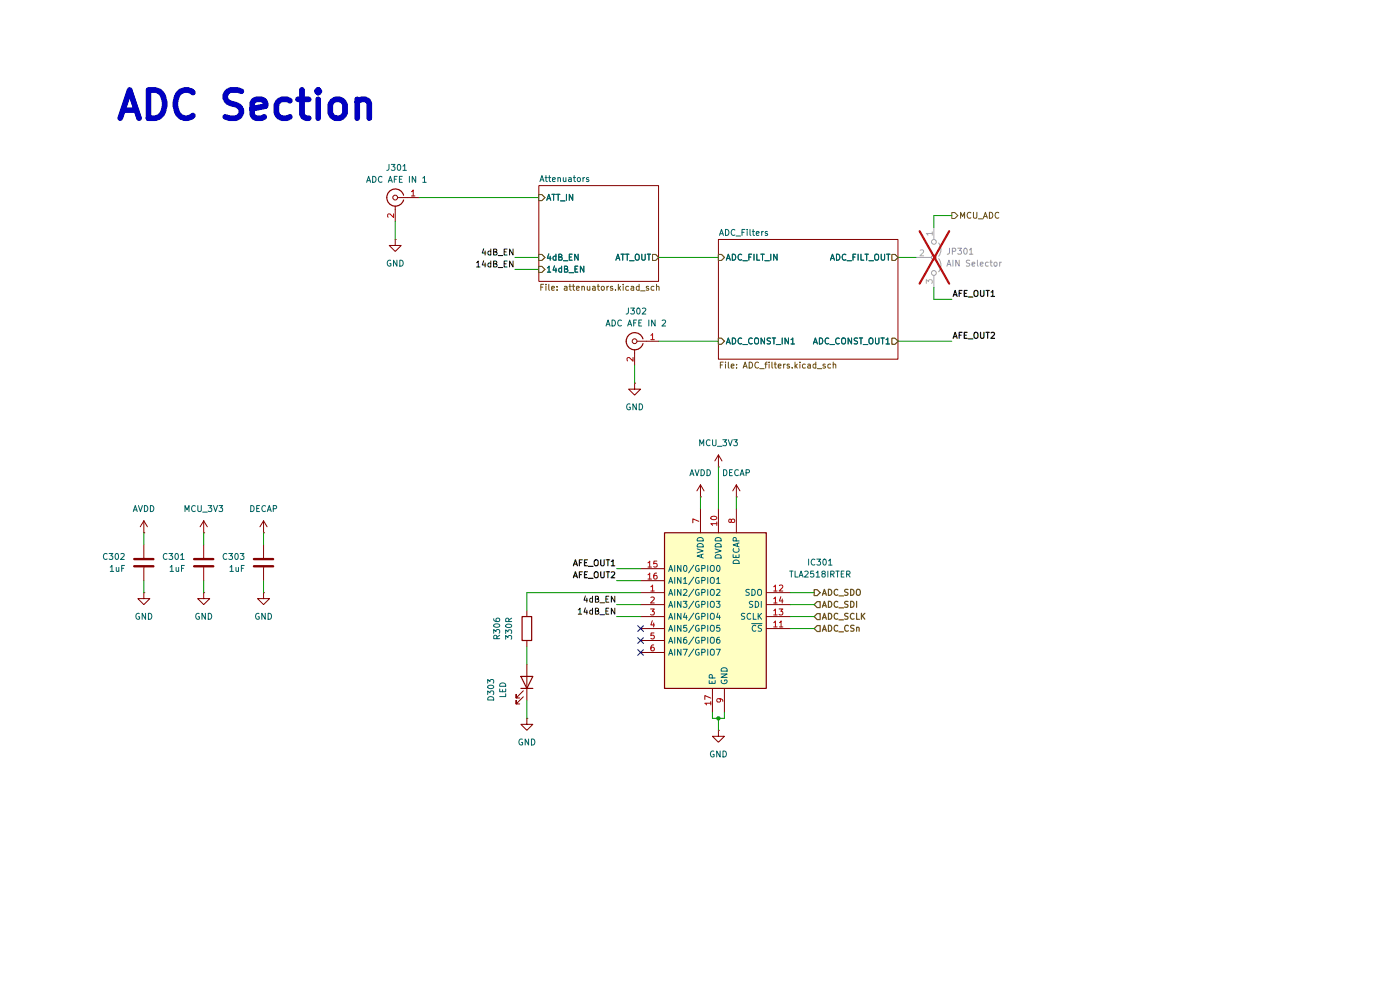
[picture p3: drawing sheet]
(kicad_sch
 (version 20250114)
 (generator "eeschema")
 (generator_version "9.0")
 (paper "A4")
 (title_block
  (title "Input Analog Frontend Section")
  (rev "1")
  (company "Elnady Electronics")
  (comment 1 "filters & ADC circuit.")
  (comment 2 "This sheet contains the input analog section for the NadyScope, including the attenuators,"))
 (lib_symbols
  (symbol "Connector:Conn_Coaxial"
   (pin_names
    (offset 1.016) (hide yes)) (exclude_from_sim no) (in_bom yes) (on_board yes)
   (property "Reference" "J" (at 0.254 3.048 0) (effects (font (size 1.27 1.27))))
   (property "Value" "Conn_Coaxial" (at 2.921 0 90) (effects (font (size 1.27 1.27))))
   (property "Footprint" "" (at 0 0 0) (effects (font (size 1.27 1.27)) (hide yes)))
   (property "Datasheet" "~" (at 0 0 0) (effects (font (size 1.27 1.27)) (hide yes)))
   (property "Description" "coaxial connector (BNC, SMA, SMB, SMC, Cinch/RCA, LEMO, ...)" (at 0 0 0) (effects (font (size 1.27 1.27)) (hide yes)))
   (symbol "Conn_Coaxial_0_1"
    (polyline (pts (xy -2.54 0) (xy -0.508 0)) (stroke (width 0) (type default)) (fill (type none)))
    (arc (start 1.778 0) (mid 0.222 -1.8079) (end -1.778 -0.508) (stroke (width 0.254) (type default)) (fill (type none)))
    (arc (start -1.778 0.508) (mid 0.2221 1.8084) (end 1.778 0) (stroke (width 0.254) (type default)) (fill (type none)))
    (circle (center 0 0) (radius 0.508) (stroke (width 0.2032) (type default)) (fill (type none)))
    (polyline (pts (xy 0 -2.54) (xy 0 -1.778)) (stroke (width 0) (type default)) (fill (type none))))
   (symbol "Conn_Coaxial_1_1"
    (pin passive line (at -5.08 0 0) (length 2.54) (name "In" (effects (font (size 1.27 1.27)))) (number "1" (effects (font (size 1.27 1.27)))))
    (pin passive line (at 0 -5.08 90) (length 2.54) (name "Ext" (effects (font (size 1.27 1.27)))) (number "2" (effects (font (size 1.27 1.27))))))
   (embedded_fonts no))
  (symbol "Device:C"
   (pin_numbers (hide yes))
   (pin_names
    (offset 0.254)) (exclude_from_sim no) (in_bom yes) (on_board yes)
   (property "Reference" "C" (at 0.635 2.54 0) (effects (font (size 1.27 1.27)) (justify left)))
   (property "Value" "C" (at 0.635 -2.54 0) (effects (font (size 1.27 1.27)) (justify left)))
   (property "Footprint" "" (at 0.9652 -3.81 0) (effects (font (size 1.27 1.27)) (hide yes)))
   (property "Datasheet" "~" (at 0 0 0) (effects (font (size 1.27 1.27)) (hide yes)))
   (property "Description" "Unpolarized capacitor" (at 0 0 0) (effects (font (size 1.27 1.27)) (hide yes)))
   (symbol "C_0_1"
    (polyline (pts (xy -2.032 0.762) (xy 2.032 0.762)) (stroke (width 0.508) (type default)) (fill (type none)))
    (polyline (pts (xy -2.032 -0.762) (xy 2.032 -0.762)) (stroke (width 0.508) (type default)) (fill (type none))))
   (symbol "C_1_1"
    (pin passive line (at 0 3.81 270) (length 2.794) (name "~" (effects (font (size 1.27 1.27)))) (number "1" (effects (font (size 1.27 1.27)))))
    (pin passive line (at 0 -3.81 90) (length 2.794) (name "~" (effects (font (size 1.27 1.27)))) (number "2" (effects (font (size 1.27 1.27))))))
   (embedded_fonts no))
  (symbol "Device:LED"
   (pin_numbers (hide yes))
   (pin_names
    (offset 1.016) (hide yes)) (exclude_from_sim no) (in_bom yes) (on_board yes)
   (property "Reference" "D" (at 0 2.54 0) (effects (font (size 1.27 1.27))))
   (property "Value" "LED" (at 0 -2.54 0) (effects (font (size 1.27 1.27))))
   (property "Footprint" "" (at 0 0 0) (effects (font (size 1.27 1.27)) (hide yes)))
   (property "Datasheet" "~" (at 0 0 0) (effects (font (size 1.27 1.27)) (hide yes)))
   (property "Description" "Light emitting diode" (at 0 0 0) (effects (font (size 1.27 1.27)) (hide yes)))
   (property "Sim.Pins" "1=K 2=A" (at 0 0 0) (effects (font (size 1.27 1.27)) (hide yes)))
   (symbol "LED_0_1"
    (polyline (pts (xy -3.048 -0.762) (xy -4.572 -2.286) (xy -3.81 -2.286) (xy -4.572 -2.286) (xy -4.572 -1.524)) (stroke (width 0) (type default)) (fill (type none)))
    (polyline (pts (xy -1.778 -0.762) (xy -3.302 -2.286) (xy -2.54 -2.286) (xy -3.302 -2.286) (xy -3.302 -1.524)) (stroke (width 0) (type default)) (fill (type none)))
    (polyline (pts (xy -1.27 0) (xy 1.27 0)) (stroke (width 0) (type default)) (fill (type none)))
    (polyline (pts (xy -1.27 -1.27) (xy -1.27 1.27)) (stroke (width 0.254) (type default)) (fill (type none)))
    (polyline (pts (xy 1.27 -1.27) (xy 1.27 1.27) (xy -1.27 0) (xy 1.27 -1.27)) (stroke (width 0.254) (type default)) (fill (type none))))
   (symbol "LED_1_1"
    (pin passive line (at -3.81 0 0) (length 2.54) (name "K" (effects (font (size 1.27 1.27)))) (number "1" (effects (font (size 1.27 1.27)))))
    (pin passive line (at 3.81 0 180) (length 2.54) (name "A" (effects (font (size 1.27 1.27)))) (number "2" (effects (font (size 1.27 1.27))))))
   (embedded_fonts no))
  (symbol "Device:R"
   (pin_numbers (hide yes))
   (pin_names
    (offset 0)) (exclude_from_sim no) (in_bom yes) (on_board yes)
   (property "Reference" "R" (at 2.032 0 90) (effects (font (size 1.27 1.27))))
   (property "Value" "R" (at 0 0 90) (effects (font (size 1.27 1.27))))
   (property "Footprint" "" (at -1.778 0 90) (effects (font (size 1.27 1.27)) (hide yes)))
   (property "Datasheet" "~" (at 0 0 0) (effects (font (size 1.27 1.27)) (hide yes)))
   (property "Description" "Resistor" (at 0 0 0) (effects (font (size 1.27 1.27)) (hide yes)))
   (symbol "R_0_1"
    (rectangle (start -1.016 -2.54) (end 1.016 2.54) (stroke (width 0.254) (type default)) (fill (type none))))
   (symbol "R_1_1"
    (pin passive line (at 0 3.81 270) (length 1.27) (name "~" (effects (font (size 1.27 1.27)))) (number "1" (effects (font (size 1.27 1.27)))))
    (pin passive line (at 0 -3.81 90) (length 1.27) (name "~" (effects (font (size 1.27 1.27)))) (number "2" (effects (font (size 1.27 1.27))))))
   (embedded_fonts no))
  (symbol "Jumper:Jumper_3_Open"
   (pin_names
    (offset 0) (hide yes)) (exclude_from_sim no) (in_bom no) (on_board yes)
   (property "Reference" "JP" (at -2.54 -2.54 0) (effects (font (size 1.27 1.27))))
   (property "Value" "Jumper_3_Open" (at 0 2.794 0) (effects (font (size 1.27 1.27))))
   (property "Footprint" "" (at 0 0 0) (effects (font (size 1.27 1.27)) (hide yes)))
   (property "Datasheet" "~" (at 0 0 0) (effects (font (size 1.27 1.27)) (hide yes)))
   (property "Description" "Jumper, 3-pole, both open" (at 0 0 0) (effects (font (size 1.27 1.27)) (hide yes)))
   (symbol "Jumper_3_Open_0_0"
    (circle (center -3.302 0) (radius 0.508) (stroke (width 0) (type default)) (fill (type none)))
    (circle (center 0 0) (radius 0.508) (stroke (width 0) (type default)) (fill (type none)))
    (circle (center 3.302 0) (radius 0.508) (stroke (width 0) (type default)) (fill (type none))))
   (symbol "Jumper_3_Open_0_1"
    (arc (start -3.048 1.016) (mid -1.651 1.4992) (end -0.254 1.016) (stroke (width 0) (type default)) (fill (type none)))
    (polyline (pts (xy 0 -0.508) (xy 0 -1.27)) (stroke (width 0) (type default)) (fill (type none)))
    (arc (start 0.254 1.016) (mid 1.651 1.4992) (end 3.048 1.016) (stroke (width 0) (type default)) (fill (type none))))
   (symbol "Jumper_3_Open_1_1"
    (pin passive line (at -6.35 0 0) (length 2.54) (name "A" (effects (font (size 1.27 1.27)))) (number "1" (effects (font (size 1.27 1.27)))))
    (pin passive line (at 0 -3.81 90) (length 2.54) (name "C" (effects (font (size 1.27 1.27)))) (number "2" (effects (font (size 1.27 1.27)))))
    (pin passive line (at 6.35 0 180) (length 2.54) (name "B" (effects (font (size 1.27 1.27)))) (number "3" (effects (font (size 1.27 1.27))))))
   (embedded_fonts no))
  (symbol "TLA2518IRTER:TLA2518IRTER" (exclude_from_sim no) (in_bom yes) (on_board yes)
   (property "Reference" "IC301" (at 21.59 10.2302 0) (effects (font (size 1.27 1.27))))
   (property "Value" "TLA2518IRTER" (at 21.59 7.6902 0) (effects (font (size 1.27 1.27))))
   (property "Footprint" "QFN50P300X300X80-17N-D" (at 31.75 -79.68 0) (effects (font (size 1.27 1.27)) (justify left top) (hide yes)))
   (property "Datasheet" "http://www.ti.com/lit/ds/symlink/tla2518.pdf" (at 31.75 -179.68 0) (effects (font (size 1.27 1.27)) (justify left top) (hide yes)))
   (property "Description" "Analog to Digital Converters - ADC Small 8-channel 12-bit analog-to-digital converter (ADC) with SPI interface and GPIOs 16-WQFN -40 to 85" (at -16.51 3.81 0) (effects (font (size 1.27 1.27)) (hide yes)))
   (property "Height" "0.8" (at 31.75 -379.68 0) (effects (font (size 1.27 1.27)) (justify left top) (hide yes)))
   (property "Manufacturer_Name" "Texas Instruments" (at 31.75 -479.68 0) (effects (font (size 1.27 1.27)) (justify left top) (hide yes)))
   (property "Manufacturer_Part_Number" "TLA2518IRTER" (at 31.75 -579.68 0) (effects (font (size 1.27 1.27)) (justify left top) (hide yes)))
   (property "Mouser Part Number" "595-TLA2518IRTER" (at 31.75 -679.68 0) (effects (font (size 1.27 1.27)) (justify left top) (hide yes)))
   (property "Mouser Price/Stock" "https://www.mouser.co.uk/ProductDetail/Texas-Instruments/TLA2518IRTER?qs=XeJtXLiO41Rx1uJi657ctQ%3D%3D" (at 31.75 -779.68 0) (effects (font (size 1.27 1.27)) (justify left top) (hide yes)))
   (property "Arrow Part Number" "TLA2518IRTER" (at 31.75 -879.68 0) (effects (font (size 1.27 1.27)) (justify left top) (hide yes)))
   (property "Arrow Price/Stock" "https://www.arrow.com/en/products/tla2518irter/texas-instruments?region=europe" (at 31.75 -979.68 0) (effects (font (size 1.27 1.27)) (justify left top) (hide yes)))
   (symbol "TLA2518IRTER_1_1"
    (rectangle (start -11.43 16.51) (end 10.16 -16.51) (stroke (width 0.254) (type default)) (fill (type background)))
    (pin passive line (at -16.51 8.89 0) (length 5.08) (name "AIN0/GPIO0" (effects (font (size 1.27 1.27)))) (number "15" (effects (font (size 1.27 1.27)))))
    (pin passive line (at -16.51 6.35 0) (length 5.08) (name "AIN1/GPIO1" (effects (font (size 1.27 1.27)))) (number "16" (effects (font (size 1.27 1.27)))))
    (pin passive line (at -16.51 3.81 0) (length 5.08) (name "AIN2/GPIO2" (effects (font (size 1.27 1.27)))) (number "1" (effects (font (size 1.27 1.27)))))
    (pin passive line (at -16.51 1.27 0) (length 5.08) (name "AIN3/GPIO3" (effects (font (size 1.27 1.27)))) (number "2" (effects (font (size 1.27 1.27)))))
    (pin passive line (at -16.51 -1.27 0) (length 5.08) (name "AIN4/GPIO4" (effects (font (size 1.27 1.27)))) (number "3" (effects (font (size 1.27 1.27)))))
    (pin passive line (at -16.51 -3.81 0) (length 5.08) (name "AIN5/GPIO5" (effects (font (size 1.27 1.27)))) (number "4" (effects (font (size 1.27 1.27)))))
    (pin passive line (at -16.51 -6.35 0) (length 5.08) (name "AIN6/GPIO6" (effects (font (size 1.27 1.27)))) (number "5" (effects (font (size 1.27 1.27)))))
    (pin passive line (at -16.51 -8.89 0) (length 5.08) (name "AIN7/GPIO7" (effects (font (size 1.27 1.27)))) (number "6" (effects (font (size 1.27 1.27)))))
    (pin passive line (at -3.81 21.59 270) (length 5.08) (name "AVDD" (effects (font (size 1.27 1.27)))) (number "7" (effects (font (size 1.27 1.27)))))
    (pin passive line (at -1.27 -21.59 90) (length 5.08) (name "EP" (effects (font (size 1.27 1.27)))) (number "17" (effects (font (size 1.27 1.27)))))
    (pin passive line (at 0 21.59 270) (length 5.08) (name "DVDD" (effects (font (size 1.27 1.27)))) (number "10" (effects (font (size 1.27 1.27)))))
    (pin passive line (at 1.27 -21.59 90) (length 5.08) (name "GND" (effects (font (size 1.27 1.27)))) (number "9" (effects (font (size 1.27 1.27)))))
    (pin passive line (at 3.81 21.59 270) (length 5.08) (name "DECAP" (effects (font (size 1.27 1.27)))) (number "8" (effects (font (size 1.27 1.27)))))
    (pin passive line (at 15.24 3.81 180) (length 5.08) (name "SDO" (effects (font (size 1.27 1.27)))) (number "12" (effects (font (size 1.27 1.27)))))
    (pin passive line (at 15.24 1.27 180) (length 5.08) (name "SDI" (effects (font (size 1.27 1.27)))) (number "14" (effects (font (size 1.27 1.27)))))
    (pin passive line (at 15.24 -1.27 180) (length 5.08) (name "SCLK" (effects (font (size 1.27 1.27)))) (number "13" (effects (font (size 1.27 1.27)))))
    (pin passive line (at 15.24 -3.81 180) (length 5.08) (name "~{CS}" (effects (font (size 1.27 1.27)))) (number "11" (effects (font (size 1.27 1.27))))))
   (embedded_fonts no))
  (symbol "power:+3.3V"
   (power)
   (pin_numbers (hide yes))
   (pin_names
    (offset 0) (hide yes)) (exclude_from_sim no) (in_bom yes) (on_board yes)
   (property "Reference" "#PWR" (at 0 -3.81 0) (effects (font (size 1.27 1.27)) (hide yes)))
   (property "Value" "+3.3V" (at 0 3.556 0) (effects (font (size 1.27 1.27))))
   (property "Footprint" "" (at 0 0 0) (effects (font (size 1.27 1.27)) (hide yes)))
   (property "Datasheet" "" (at 0 0 0) (effects (font (size 1.27 1.27)) (hide yes)))
   (property "Description" "Power symbol creates a global label with name \"+3.3V\"" (at 0 0 0) (effects (font (size 1.27 1.27)) (hide yes)))
   (symbol "+3.3V_0_1"
    (polyline (pts (xy -0.762 1.27) (xy 0 2.54)) (stroke (width 0) (type default)) (fill (type none)))
    (polyline (pts (xy 0 2.54) (xy 0.762 1.27)) (stroke (width 0) (type default)) (fill (type none)))
    (polyline (pts (xy 0 0) (xy 0 2.54)) (stroke (width 0) (type default)) (fill (type none))))
   (symbol "+3.3V_1_1"
    (pin power_in line (at 0 0 90) (length 0) (name "~" (effects (font (size 1.27 1.27)))) (number "1" (effects (font (size 1.27 1.27))))))
   (embedded_fonts no))
  (symbol "power:+5V"
   (power)
   (pin_numbers (hide yes))
   (pin_names
    (offset 0) (hide yes)) (exclude_from_sim no) (in_bom yes) (on_board yes)
   (property "Reference" "#PWR" (at 0 -3.81 0) (effects (font (size 1.27 1.27)) (hide yes)))
   (property "Value" "+5V" (at 0 3.556 0) (effects (font (size 1.27 1.27))))
   (property "Footprint" "" (at 0 0 0) (effects (font (size 1.27 1.27)) (hide yes)))
   (property "Datasheet" "" (at 0 0 0) (effects (font (size 1.27 1.27)) (hide yes)))
   (property "Description" "Power symbol creates a global label with name \"+5V\"" (at 0 0 0) (effects (font (size 1.27 1.27)) (hide yes)))
   (symbol "+5V_0_1"
    (polyline (pts (xy -0.762 1.27) (xy 0 2.54)) (stroke (width 0) (type default)) (fill (type none)))
    (polyline (pts (xy 0 2.54) (xy 0.762 1.27)) (stroke (width 0) (type default)) (fill (type none)))
    (polyline (pts (xy 0 0) (xy 0 2.54)) (stroke (width 0) (type default)) (fill (type none))))
   (symbol "+5V_1_1"
    (pin power_in line (at 0 0 90) (length 0) (name "~" (effects (font (size 1.27 1.27)))) (number "1" (effects (font (size 1.27 1.27))))))
   (embedded_fonts no))
  (symbol "power:GND"
   (power)
   (pin_numbers (hide yes))
   (pin_names
    (offset 0) (hide yes)) (exclude_from_sim no) (in_bom yes) (on_board yes)
   (property "Reference" "#PWR" (at 0 -6.35 0) (effects (font (size 1.27 1.27)) (hide yes)))
   (property "Value" "GND" (at 0 -3.81 0) (effects (font (size 1.27 1.27))))
   (property "Footprint" "" (at 0 0 0) (effects (font (size 1.27 1.27)) (hide yes)))
   (property "Datasheet" "" (at 0 0 0) (effects (font (size 1.27 1.27)) (hide yes)))
   (property "Description" "Power symbol creates a global label with name \"GND\" , ground" (at 0 0 0) (effects (font (size 1.27 1.27)) (hide yes)))
   (symbol "GND_0_1"
    (polyline (pts (xy 0 0) (xy 0 -1.27) (xy 1.27 -1.27) (xy 0 -2.54) (xy -1.27 -1.27) (xy 0 -1.27)) (stroke (width 0) (type default)) (fill (type none))))
   (symbol "GND_1_1"
    (pin power_in line (at 0 0 270) (length 0) (name "~" (effects (font (size 1.27 1.27)))) (number "1" (effects (font (size 1.27 1.27))))))
   (embedded_fonts no)))
 (text "ADC Section"
  (exclude_from_sim no)
  (at 52.324 22.606 0)
  (effects (font (size 6 6) (thickness 1.2)
    (bold yes))))
 (junction
  (at 152.4 152.4)
  (diameter 0)
  (color 0 0 0 0))
 (no_connect
  (at 135.89 138.43))
 (no_connect
  (at 135.89 135.89))
 (no_connect
  (at 135.89 133.35))
 (wire
  (pts (xy 30.48 113.03) (xy 30.48 115.57))
  (stroke (width 0) (type default)))
 (wire
  (pts (xy 111.76 148.59) (xy 111.76 152.4))
  (stroke (width 0) (type default)))
 (wire
  (pts (xy 55.88 123.19) (xy 55.88 125.73))
  (stroke (width 0) (type default)))
 (wire
  (pts (xy 88.9 41.91) (xy 114.3 41.91))
  (stroke (width 0) (type default)))
 (wire
  (pts (xy 111.76 137.16) (xy 111.76 140.97))
  (stroke (width 0) (type default)))
 (wire
  (pts (xy 130.81 120.65) (xy 135.89 120.65))
  (stroke (width 0) (type default)))
 (wire
  (pts (xy 134.62 77.47) (xy 134.62 81.28))
  (stroke (width 0) (type default)))
 (wire
  (pts (xy 109.22 54.61) (xy 114.3 54.61))
  (stroke (width 0) (type default)))
 (wire
  (pts (xy 111.76 125.73) (xy 135.89 125.73))
  (stroke (width 0) (type default)))
 (wire
  (pts (xy 43.18 113.03) (xy 43.18 115.57))
  (stroke (width 0) (type default)))
 (wire
  (pts (xy 198.12 48.26) (xy 198.12 45.72))
  (stroke (width 0) (type default)))
 (wire
  (pts (xy 55.88 113.03) (xy 55.88 115.57))
  (stroke (width 0) (type default)))
 (wire
  (pts (xy 190.5 72.39) (xy 201.93 72.39))
  (stroke (width 0) (type default)))
 (wire
  (pts (xy 148.59 105.41) (xy 148.59 107.95))
  (stroke (width 0) (type default)))
 (wire
  (pts (xy 130.81 123.19) (xy 135.89 123.19))
  (stroke (width 0) (type default)))
 (wire
  (pts (xy 167.64 128.27) (xy 172.72 128.27))
  (stroke (width 0) (type default)))
 (wire
  (pts (xy 190.5 54.61) (xy 194.31 54.61))
  (stroke (width 0) (type default)))
 (wire
  (pts (xy 43.18 123.19) (xy 43.18 125.73))
  (stroke (width 0) (type default)))
 (wire
  (pts (xy 198.12 45.72) (xy 201.93 45.72))
  (stroke (width 0) (type default)))
 (wire
  (pts (xy 151.13 151.13) (xy 151.13 152.4))
  (stroke (width 0) (type default)))
 (wire
  (pts (xy 130.81 128.27) (xy 135.89 128.27))
  (stroke (width 0) (type default)))
 (wire
  (pts (xy 111.76 129.54) (xy 111.76 125.73))
  (stroke (width 0) (type default)))
 (wire
  (pts (xy 153.67 152.4) (xy 153.67 151.13))
  (stroke (width 0) (type default)))
 (wire
  (pts (xy 139.7 72.39) (xy 152.4 72.39))
  (stroke (width 0) (type default)))
 (wire
  (pts (xy 30.48 123.19) (xy 30.48 125.73))
  (stroke (width 0) (type default)))
 (wire
  (pts (xy 151.13 152.4) (xy 152.4 152.4))
  (stroke (width 0) (type default)))
 (wire
  (pts (xy 109.22 57.15) (xy 114.3 57.15))
  (stroke (width 0) (type default)))
 (wire
  (pts (xy 152.4 152.4) (xy 152.4 154.94))
  (stroke (width 0) (type default)))
 (wire
  (pts (xy 167.64 133.35) (xy 172.72 133.35))
  (stroke (width 0) (type default)))
 (wire
  (pts (xy 152.4 152.4) (xy 153.67 152.4))
  (stroke (width 0) (type default)))
 (wire
  (pts (xy 139.7 54.61) (xy 152.4 54.61))
  (stroke (width 0) (type default)))
 (wire
  (pts (xy 167.64 125.73) (xy 172.72 125.73))
  (stroke (width 0) (type default)))
 (wire
  (pts (xy 152.4 99.06) (xy 152.4 107.95))
  (stroke (width 0) (type default)))
 (wire
  (pts (xy 167.64 130.81) (xy 172.72 130.81))
  (stroke (width 0) (type default)))
 (wire
  (pts (xy 83.82 46.99) (xy 83.82 50.8))
  (stroke (width 0) (type default)))
 (wire
  (pts (xy 198.12 63.5) (xy 198.12 60.96))
  (stroke (width 0) (type default)))
 (wire
  (pts (xy 156.21 105.41) (xy 156.21 107.95))
  (stroke (width 0) (type default)))
 (wire
  (pts (xy 130.81 130.81) (xy 135.89 130.81))
  (stroke (width 0) (type default)))
 (wire
  (pts (xy 201.93 63.5) (xy 198.12 63.5))
  (stroke (width 0) (type default)))
 (label "14dB_EN"
  (at 109.22 57.15 180)
  (effects (font (size 1.27 1.27)) (justify right bottom)))
 (label "AFE_OUT2"
  (at 130.81 123.19 180)
  (effects (font (size 1.27 1.27) (thickness 0.254)
    (bold yes)) (justify right bottom)))
 (label "4dB_EN"
  (at 130.81 128.27 180)
  (effects (font (size 1.27 1.27)) (justify right bottom)))
 (label "14dB_EN"
  (at 130.81 130.81 180)
  (effects (font (size 1.27 1.27)) (justify right bottom)))
 (label "AFE_OUT2"
  (at 201.93 72.39 0)
  (effects (font (size 1.27 1.27) (thickness 0.254)
    (bold yes)) (justify left bottom)))
 (label "AFE_OUT1"
  (at 130.81 120.65 180)
  (effects (font (size 1.27 1.27) (thickness 0.254)
    (bold yes)) (justify right bottom)))
 (label "AFE_OUT1"
  (at 201.93 63.5 0)
  (effects (font (size 1.27 1.27) (thickness 0.254)
    (bold yes)) (justify left bottom)))
 (label "4dB_EN"
  (at 109.22 54.61 180)
  (effects (font (size 1.27 1.27)) (justify right bottom)))
 (hierarchical_label "ADC_SDO"
  (shape output)
  (at 172.72 125.73 0)
  (effects (font (size 1.27 1.27) (thickness 0.254)
    (bold yes)) (justify left)))
 (hierarchical_label "ADC_SDI"
  (shape input)
  (at 172.72 128.27 0)
  (effects (font (size 1.27 1.27) (thickness 0.254)
    (bold yes)) (justify left)))
 (hierarchical_label "ADC_CSn"
  (shape input)
  (at 172.72 133.35 0)
  (effects (font (size 1.27 1.27) (thickness 0.254)
    (bold yes)) (justify left)))
 (hierarchical_label "MCU_ADC"
  (shape output)
  (at 201.93 45.72 0)
  (effects (font (size 1.27 1.27)) (justify left)))
 (hierarchical_label "ADC_SCLK"
  (shape input)
  (at 172.72 130.81 0)
  (effects (font (size 1.27 1.27) (thickness 0.254)
    (bold yes)) (justify left)))
 (symbol
  (lib_id "power:+5V")
  (at 148.59 105.41 0)
  (unit 1)
  (exclude_from_sim no)
  (in_bom yes)
  (on_board yes)
  (dnp no)
  (fields_autoplaced yes)
  (property "Reference" "#PWR0307" (at 148.59 109.22 0) (effects (font (size 1.27 1.27)) (hide yes)))
  (property "Value" "AVDD" (at 148.59 100.33 0) (effects (font (size 1.27 1.27))))
  (property "Footprint" "" (at 148.59 105.41 0) (effects (font (size 1.27 1.27)) (hide yes)))
  (property "Datasheet" "" (at 148.59 105.41 0) (effects (font (size 1.27 1.27)) (hide yes)))
  (property "Description" "Power symbol creates a global label with name \"AVDD\"" (at 148.59 105.41 0) (effects (font (size 1.27 1.27)) (hide yes)))
  (pin "1"))
 (symbol
  (lib_id "power:GND")
  (at 55.88 125.73 0)
  (unit 1)
  (exclude_from_sim no)
  (in_bom yes)
  (on_board yes)
  (dnp no)
  (fields_autoplaced yes)
  (property "Reference" "#PWR0315" (at 55.88 132.08 0) (effects (font (size 1.27 1.27)) (hide yes)))
  (property "Value" "GND" (at 55.88 130.81 0) (effects (font (size 1.27 1.27))))
  (property "Footprint" "" (at 55.88 125.73 0) (effects (font (size 1.27 1.27)) (hide yes)))
  (property "Datasheet" "" (at 55.88 125.73 0) (effects (font (size 1.27 1.27)) (hide yes)))
  (property "Description" "Power symbol creates a global label with name \"GND\" , ground" (at 55.88 125.73 0) (effects (font (size 1.27 1.27)) (hide yes)))
  (pin "1"))
 (symbol
  (lib_id "Device:R")
  (at 111.76 133.35 0)
  (mirror y)
  (unit 1)
  (exclude_from_sim no)
  (in_bom yes)
  (on_board yes)
  (dnp no)
  (fields_autoplaced yes)
  (property "Reference" "R306" (at 105.41 133.35 90) (effects (font (size 1.27 1.27))))
  (property "Value" "330R" (at 107.95 133.35 90) (effects (font (size 1.27 1.27))))
  (property "Footprint" "Resistor_SMD:R_0603_1608Metric" (at 113.538 133.35 90) (effects (font (size 1.27 1.27)) (hide yes)))
  (property "Datasheet" "~" (at 111.76 133.35 0) (effects (font (size 1.27 1.27)) (hide yes)))
  (property "Description" "330R 0603" (at 111.76 133.35 0) (effects (font (size 1.27 1.27)) (hide yes)))
  (property "MPN" "TD03G3300BT" (at 111.76 133.35 90) (effects (font (size 1.27 1.27)) (hide yes)))
  (pin "1")
  (pin "2"))
 (symbol
  (lib_id "power:+5V")
  (at 30.48 113.03 0)
  (unit 1)
  (exclude_from_sim no)
  (in_bom yes)
  (on_board yes)
  (dnp no)
  (fields_autoplaced yes)
  (property "Reference" "#PWR0310" (at 30.48 116.84 0) (effects (font (size 1.27 1.27)) (hide yes)))
  (property "Value" "AVDD" (at 30.48 107.95 0) (effects (font (size 1.27 1.27))))
  (property "Footprint" "" (at 30.48 113.03 0) (effects (font (size 1.27 1.27)) (hide yes)))
  (property "Datasheet" "" (at 30.48 113.03 0) (effects (font (size 1.27 1.27)) (hide yes)))
  (property "Description" "Power symbol creates a global label with name \"AVDD\"" (at 30.48 113.03 0) (effects (font (size 1.27 1.27)) (hide yes)))
  (pin "1"))
 (symbol
  (lib_id "Device:C")
  (at 43.18 119.38 0)
  (unit 1)
  (exclude_from_sim no)
  (in_bom yes)
  (on_board yes)
  (dnp no)
  (property "Reference" "C301" (at 39.37 118.1099 0) (effects (font (size 1.27 1.27)) (justify right)))
  (property "Value" "1uF" (at 39.37 120.6499 0) (effects (font (size 1.27 1.27)) (justify right)))
  (property "Footprint" "Capacitor_SMD:C_0603_1608Metric" (at 44.1452 123.19 0) (effects (font (size 1.27 1.27)) (hide yes)))
  (property "Datasheet" "~" (at 43.18 119.38 0) (effects (font (size 1.27 1.27)) (hide yes)))
  (property "Description" "1uF 0603" (at 43.18 119.38 0) (effects (font (size 1.27 1.27)) (hide yes)))
  (property "MPN" "0603X105K250CT" (at 43.18 119.38 0) (effects (font (size 1.27 1.27)) (hide yes)))
  (pin "2")
  (pin "1"))
 (symbol
  (lib_id "Device:C")
  (at 55.88 119.38 0)
  (unit 1)
  (exclude_from_sim no)
  (in_bom yes)
  (on_board yes)
  (dnp no)
  (property "Reference" "C303" (at 52.07 118.1099 0) (effects (font (size 1.27 1.27)) (justify right)))
  (property "Value" "1uF" (at 52.07 120.6499 0) (effects (font (size 1.27 1.27)) (justify right)))
  (property "Footprint" "Capacitor_SMD:C_0603_1608Metric" (at 56.8452 123.19 0) (effects (font (size 1.27 1.27)) (hide yes)))
  (property "Datasheet" "~" (at 55.88 119.38 0) (effects (font (size 1.27 1.27)) (hide yes)))
  (property "Description" "1uF 0603" (at 55.88 119.38 0) (effects (font (size 1.27 1.27)) (hide yes)))
  (property "MPN" "0603X105K250CT" (at 55.88 119.38 0) (effects (font (size 1.27 1.27)) (hide yes)))
  (pin "2")
  (pin "1"))
 (symbol
  (lib_id "power:GND")
  (at 30.48 125.73 0)
  (unit 1)
  (exclude_from_sim no)
  (in_bom yes)
  (on_board yes)
  (dnp no)
  (fields_autoplaced yes)
  (property "Reference" "#PWR0313" (at 30.48 132.08 0) (effects (font (size 1.27 1.27)) (hide yes)))
  (property "Value" "GND" (at 30.48 130.81 0) (effects (font (size 1.27 1.27))))
  (property "Footprint" "" (at 30.48 125.73 0) (effects (font (size 1.27 1.27)) (hide yes)))
  (property "Datasheet" "" (at 30.48 125.73 0) (effects (font (size 1.27 1.27)) (hide yes)))
  (property "Description" "Power symbol creates a global label with name \"GND\" , ground" (at 30.48 125.73 0) (effects (font (size 1.27 1.27)) (hide yes)))
  (pin "1"))
 (symbol
  (lib_id "TLA2518IRTER:TLA2518IRTER")
  (at 152.4 129.54 0)
  (unit 1)
  (exclude_from_sim no)
  (in_bom yes)
  (on_board yes)
  (dnp no)
  (fields_autoplaced yes)
  (property "Reference" "IC301" (at 173.99 119.3098 0) (effects (font (size 1.27 1.27))))
  (property "Value" "TLA2518IRTER" (at 173.99 121.8498 0) (effects (font (size 1.27 1.27))))
  (property "Footprint" "TLA2518IRTER:QFN50P300X300X80-17N-D" (at 184.15 209.22 0) (effects (font (size 1.27 1.27)) (justify left top) (hide yes)))
  (property "Datasheet" "http://www.ti.com/lit/ds/symlink/tla2518.pdf" (at 184.15 309.22 0) (effects (font (size 1.27 1.27)) (justify left top) (hide yes)))
  (property "Description" "Analog to Digital Converters - ADC Small 8-channel 12-bit analog-to-digital converter (ADC) with SPI interface and GPIOs 16-WQFN -40 to 85" (at 135.89 125.73 0) (effects (font (size 1.27 1.27)) (hide yes)))
  (property "Height" "0.8" (at 184.15 509.22 0) (effects (font (size 1.27 1.27)) (justify left top) (hide yes)))
  (property "Manufacturer_Name" "Texas Instruments" (at 184.15 609.22 0) (effects (font (size 1.27 1.27)) (justify left top) (hide yes)))
  (property "Manufacturer_Part_Number" "TLA2518IRTER" (at 184.15 709.22 0) (effects (font (size 1.27 1.27)) (justify left top) (hide yes)))
  (property "Mouser Part Number" "595-TLA2518IRTER" (at 184.15 809.22 0) (effects (font (size 1.27 1.27)) (justify left top) (hide yes)))
  (property "Mouser Price/Stock" "https://www.mouser.co.uk/ProductDetail/Texas-Instruments/TLA2518IRTER?qs=XeJtXLiO41Rx1uJi657ctQ%3D%3D" (at 184.15 909.22 0) (effects (font (size 1.27 1.27)) (justify left top) (hide yes)))
  (property "Arrow Part Number" "TLA2518IRTER" (at 184.15 1009.22 0) (effects (font (size 1.27 1.27)) (justify left top) (hide yes)))
  (property "Arrow Price/Stock" "https://www.arrow.com/en/products/tla2518irter/texas-instruments?region=europe" (at 184.15 1109.22 0) (effects (font (size 1.27 1.27)) (justify left top) (hide yes)))
  (property "MPN" "TLA2518IRTER" (at 152.4 129.54 0) (effects (font (size 1.27 1.27)) (hide yes)))
  (pin "7")
  (pin "1")
  (pin "3")
  (pin "4")
  (pin "2")
  (pin "10")
  (pin "12")
  (pin "15")
  (pin "14")
  (pin "6")
  (pin "17")
  (pin "11")
  (pin "5")
  (pin "9")
  (pin "13")
  (pin "8")
  (pin "16"))
 (symbol
  (lib_id "power:GND")
  (at 152.4 154.94 0)
  (unit 1)
  (exclude_from_sim no)
  (in_bom yes)
  (on_board yes)
  (dnp no)
  (fields_autoplaced yes)
  (property "Reference" "#PWR0316" (at 152.4 161.29 0) (effects (font (size 1.27 1.27)) (hide yes)))
  (property "Value" "GND" (at 152.4 160.02 0) (effects (font (size 1.27 1.27))))
  (property "Footprint" "" (at 152.4 154.94 0) (effects (font (size 1.27 1.27)) (hide yes)))
  (property "Datasheet" "" (at 152.4 154.94 0) (effects (font (size 1.27 1.27)) (hide yes)))
  (property "Description" "Power symbol creates a global label with name \"GND\" , ground" (at 152.4 154.94 0) (effects (font (size 1.27 1.27)) (hide yes)))
  (pin "1"))
 (symbol
  (lib_id "Connector:Conn_Coaxial")
  (at 83.82 41.91 0)
  (mirror y)
  (unit 1)
  (exclude_from_sim no)
  (in_bom yes)
  (on_board yes)
  (dnp no)
  (fields_autoplaced yes)
  (property "Reference" "J301" (at 84.1374 35.56 0) (effects (font (size 1.27 1.27))))
  (property "Value" "ADC AFE IN 1" (at 84.1374 38.1 0) (effects (font (size 1.27 1.27))))
  (property "Footprint" "DOSIN-801-0083:CONN4_DOSIN-801_DOS" (at 83.82 41.91 0) (effects (font (size 1.27 1.27)) (hide yes)))
  (property "Datasheet" "~" (at 83.82 41.91 0) (effects (font (size 1.27 1.27)) (hide yes)))
  (property "Description" "coaxial connector (BNC, SMA, SMB, SMC, Cinch/RCA, LEMO, ...)" (at 83.82 41.91 0) (effects (font (size 1.27 1.27)) (hide yes)))
  (property "MPN" "DOSIN-801-0083" (at 83.82 41.91 0) (effects (font (size 1.27 1.27)) (hide yes)))
  (pin "1")
  (pin "2"))
 (symbol
  (lib_id "Jumper:Jumper_3_Open")
  (at 198.12 54.61 270)
  (unit 1)
  (exclude_from_sim no)
  (in_bom no)
  (on_board yes)
  (dnp yes)
  (fields_autoplaced yes)
  (property "Reference" "JP301" (at 200.66 53.3399 90) (effects (font (size 1.27 1.27)) (justify left)))
  (property "Value" "AIN Selector" (at 200.66 55.8799 90) (effects (font (size 1.27 1.27)) (justify left)))
  (property "Footprint" "Jumper:SolderJumper-3_P1.3mm_Open_Pad1.0x1.5mm" (at 198.12 54.61 0) (effects (font (size 1.27 1.27)) (hide yes)))
  (property "Datasheet" "~" (at 198.12 54.61 0) (effects (font (size 1.27 1.27)) (hide yes)))
  (property "Description" "Jumper, 3-pole, both open" (at 198.12 54.61 0) (effects (font (size 1.27 1.27)) (hide yes)))
  (pin "1")
  (pin "3")
  (pin "2"))
 (symbol
  (lib_id "power:GND")
  (at 134.62 81.28 0)
  (unit 1)
  (exclude_from_sim no)
  (in_bom yes)
  (on_board yes)
  (dnp no)
  (fields_autoplaced yes)
  (property "Reference" "#PWR0318" (at 134.62 87.63 0) (effects (font (size 1.27 1.27)) (hide yes)))
  (property "Value" "GND" (at 134.62 86.36 0) (effects (font (size 1.27 1.27))))
  (property "Footprint" "" (at 134.62 81.28 0) (effects (font (size 1.27 1.27)) (hide yes)))
  (property "Datasheet" "" (at 134.62 81.28 0) (effects (font (size 1.27 1.27)) (hide yes)))
  (property "Description" "Power symbol creates a global label with name \"GND\" , ground" (at 134.62 81.28 0) (effects (font (size 1.27 1.27)) (hide yes)))
  (pin "1"))
 (symbol
  (lib_id "Device:C")
  (at 30.48 119.38 0)
  (unit 1)
  (exclude_from_sim no)
  (in_bom yes)
  (on_board yes)
  (dnp no)
  (property "Reference" "C302" (at 26.67 118.1099 0) (effects (font (size 1.27 1.27)) (justify right)))
  (property "Value" "1uF" (at 26.67 120.6499 0) (effects (font (size 1.27 1.27)) (justify right)))
  (property "Footprint" "Capacitor_SMD:C_0603_1608Metric" (at 31.4452 123.19 0) (effects (font (size 1.27 1.27)) (hide yes)))
  (property "Datasheet" "~" (at 30.48 119.38 0) (effects (font (size 1.27 1.27)) (hide yes)))
  (property "Description" "1uF 0603" (at 30.48 119.38 0) (effects (font (size 1.27 1.27)) (hide yes)))
  (property "MPN" "0603X105K250CT" (at 30.48 119.38 0) (effects (font (size 1.27 1.27)) (hide yes)))
  (pin "2")
  (pin "1"))
 (symbol
  (lib_id "Device:LED")
  (at 111.76 144.78 270)
  (mirror x)
  (unit 1)
  (exclude_from_sim no)
  (in_bom yes)
  (on_board yes)
  (dnp no)
  (fields_autoplaced yes)
  (property "Reference" "D303" (at 104.14 146.3675 0) (effects (font (size 1.27 1.27))))
  (property "Value" "LED" (at 106.68 146.3675 0) (effects (font (size 1.27 1.27))))
  (property "Footprint" "LED_SMD:LED_0805_2012Metric" (at 111.76 144.78 0) (effects (font (size 1.27 1.27)) (hide yes)))
  (property "Datasheet" "~" (at 111.76 144.78 0) (effects (font (size 1.27 1.27)) (hide yes)))
  (property "Description" "Light emitting diode" (at 111.76 144.78 0) (effects (font (size 1.27 1.27)) (hide yes)))
  (property "Sim.Pins" "1=K 2=A" (at 111.76 144.78 0) (effects (font (size 1.27 1.27)) (hide yes)))
  (pin "1")
  (pin "2"))
 (symbol
  (lib_id "power:+5V")
  (at 55.88 113.03 0)
  (unit 1)
  (exclude_from_sim no)
  (in_bom yes)
  (on_board yes)
  (dnp no)
  (fields_autoplaced yes)
  (property "Reference" "#PWR0312" (at 55.88 116.84 0) (effects (font (size 1.27 1.27)) (hide yes)))
  (property "Value" "DECAP" (at 55.88 107.95 0) (effects (font (size 1.27 1.27))))
  (property "Footprint" "" (at 55.88 113.03 0) (effects (font (size 1.27 1.27)) (hide yes)))
  (property "Datasheet" "" (at 55.88 113.03 0) (effects (font (size 1.27 1.27)) (hide yes)))
  (property "Description" "Power symbol creates a global label with name \"DECAP\"" (at 55.88 113.03 0) (effects (font (size 1.27 1.27)) (hide yes)))
  (pin "1"))
 (symbol
  (lib_id "power:+5V")
  (at 156.21 105.41 0)
  (unit 1)
  (exclude_from_sim no)
  (in_bom yes)
  (on_board yes)
  (dnp no)
  (fields_autoplaced yes)
  (property "Reference" "#PWR0309" (at 156.21 109.22 0) (effects (font (size 1.27 1.27)) (hide yes)))
  (property "Value" "DECAP" (at 156.21 100.33 0) (effects (font (size 1.27 1.27))))
  (property "Footprint" "" (at 156.21 105.41 0) (effects (font (size 1.27 1.27)) (hide yes)))
  (property "Datasheet" "" (at 156.21 105.41 0) (effects (font (size 1.27 1.27)) (hide yes)))
  (property "Description" "Power symbol creates a global label with name \"DECAP\"" (at 156.21 105.41 0) (effects (font (size 1.27 1.27)) (hide yes)))
  (pin "1"))
 (symbol
  (lib_id "power:GND")
  (at 83.82 50.8 0)
  (unit 1)
  (exclude_from_sim no)
  (in_bom yes)
  (on_board yes)
  (dnp no)
  (fields_autoplaced yes)
  (property "Reference" "#PWR0317" (at 83.82 57.15 0) (effects (font (size 1.27 1.27)) (hide yes)))
  (property "Value" "GND" (at 83.82 55.88 0) (effects (font (size 1.27 1.27))))
  (property "Footprint" "" (at 83.82 50.8 0) (effects (font (size 1.27 1.27)) (hide yes)))
  (property "Datasheet" "" (at 83.82 50.8 0) (effects (font (size 1.27 1.27)) (hide yes)))
  (property "Description" "Power symbol creates a global label with name \"GND\" , ground" (at 83.82 50.8 0) (effects (font (size 1.27 1.27)) (hide yes)))
  (pin "1"))
 (symbol
  (lib_id "power:+3.3V")
  (at 152.4 99.06 0)
  (unit 1)
  (exclude_from_sim no)
  (in_bom yes)
  (on_board yes)
  (dnp no)
  (fields_autoplaced yes)
  (property "Reference" "#PWR0308" (at 152.4 102.87 0) (effects (font (size 1.27 1.27)) (hide yes)))
  (property "Value" "MCU_3V3" (at 152.4 93.98 0) (effects (font (size 1.27 1.27))))
  (property "Footprint" "" (at 152.4 99.06 0) (effects (font (size 1.27 1.27)) (hide yes)))
  (property "Datasheet" "" (at 152.4 99.06 0) (effects (font (size 1.27 1.27)) (hide yes)))
  (property "Description" "Power symbol creates a global label with name \"MCU_3V3\"" (at 152.4 99.06 0) (effects (font (size 1.27 1.27)) (hide yes)))
  (pin "1"))
 (symbol
  (lib_id "power:+3.3V")
  (at 43.18 113.03 0)
  (unit 1)
  (exclude_from_sim no)
  (in_bom yes)
  (on_board yes)
  (dnp no)
  (fields_autoplaced yes)
  (property "Reference" "#PWR0311" (at 43.18 116.84 0) (effects (font (size 1.27 1.27)) (hide yes)))
  (property "Value" "MCU_3V3" (at 43.18 107.95 0) (effects (font (size 1.27 1.27))))
  (property "Footprint" "" (at 43.18 113.03 0) (effects (font (size 1.27 1.27)) (hide yes)))
  (property "Datasheet" "" (at 43.18 113.03 0) (effects (font (size 1.27 1.27)) (hide yes)))
  (property "Description" "Power symbol creates a global label with name \"MCU_3V3\"" (at 43.18 113.03 0) (effects (font (size 1.27 1.27)) (hide yes)))
  (pin "1"))
 (symbol
  (lib_id "Connector:Conn_Coaxial")
  (at 134.62 72.39 0)
  (mirror y)
  (unit 1)
  (exclude_from_sim no)
  (in_bom yes)
  (on_board yes)
  (dnp no)
  (fields_autoplaced yes)
  (property "Reference" "J302" (at 134.9374 66.04 0) (effects (font (size 1.27 1.27))))
  (property "Value" "ADC AFE IN 2" (at 134.9374 68.58 0) (effects (font (size 1.27 1.27))))
  (property "Footprint" "DOSIN-801-0083:CONN4_DOSIN-801_DOS" (at 134.62 72.39 0) (effects (font (size 1.27 1.27)) (hide yes)))
  (property "Datasheet" "~" (at 134.62 72.39 0) (effects (font (size 1.27 1.27)) (hide yes)))
  (property "Description" "coaxial connector (BNC, SMA, SMB, SMC, Cinch/RCA, LEMO, ...)" (at 134.62 72.39 0) (effects (font (size 1.27 1.27)) (hide yes)))
  (property "MPN" "DOSIN-801-0083" (at 134.62 72.39 0) (effects (font (size 1.27 1.27)) (hide yes)))
  (pin "1")
  (pin "2"))
 (symbol
  (lib_id "power:GND")
  (at 43.18 125.73 0)
  (unit 1)
  (exclude_from_sim no)
  (in_bom yes)
  (on_board yes)
  (dnp no)
  (fields_autoplaced yes)
  (property "Reference" "#PWR0314" (at 43.18 132.08 0) (effects (font (size 1.27 1.27)) (hide yes)))
  (property "Value" "GND" (at 43.18 130.81 0) (effects (font (size 1.27 1.27))))
  (property "Footprint" "" (at 43.18 125.73 0) (effects (font (size 1.27 1.27)) (hide yes)))
  (property "Datasheet" "" (at 43.18 125.73 0) (effects (font (size 1.27 1.27)) (hide yes)))
  (property "Description" "Power symbol creates a global label with name \"GND\" , ground" (at 43.18 125.73 0) (effects (font (size 1.27 1.27)) (hide yes)))
  (pin "1"))
 (symbol
  (lib_id "power:GND")
  (at 111.76 152.4 0)
  (unit 1)
  (exclude_from_sim no)
  (in_bom yes)
  (on_board yes)
  (dnp no)
  (fields_autoplaced yes)
  (property "Reference" "#PWR0319" (at 111.76 158.75 0) (effects (font (size 1.27 1.27)) (hide yes)))
  (property "Value" "GND" (at 111.76 157.48 0) (effects (font (size 1.27 1.27))))
  (property "Footprint" "" (at 111.76 152.4 0) (effects (font (size 1.27 1.27)) (hide yes)))
  (property "Datasheet" "" (at 111.76 152.4 0) (effects (font (size 1.27 1.27)) (hide yes)))
  (property "Description" "Power symbol creates a global label with name \"GND\" , ground" (at 111.76 152.4 0) (effects (font (size 1.27 1.27)) (hide yes)))
  (pin "1"))
 (sheet
  (at 152.4 50.8)
  (size 38.1 25.4)
  (exclude_from_sim no)
  (in_bom yes)
  (on_board yes)
  (dnp no)
  (fields_autoplaced yes)
  (stroke (width 0.1524) (type solid))
  (fill (color 0 0 0 0.0000))
  (property "Sheetname" "ADC_Filters" (at 152.4 50.0884 0) (effects (font (size 1.27 1.27)) (justify left bottom)))
  (property "Sheetfile" "ADC_filters.kicad_sch" (at 152.4 76.7846 0) (effects (font (size 1.27 1.27)) (justify left top)))
  (pin "ADC_FILT_IN" input (at 152.4 54.61 180) (effects (font (size 1.27 1.27)) (justify left)))
  (pin "ADC_FILT_OUT" output (at 190.5 54.61 0) (effects (font (size 1.27 1.27)) (justify right)))
  (pin "ADC_CONST_IN1" input (at 152.4 72.39 180) (effects (font (size 1.27 1.27)) (justify left)))
  (pin "ADC_CONST_OUT1" output (at 190.5 72.39 0) (effects (font (size 1.27 1.27)) (justify right))))
 (sheet
  (at 114.3 39.37)
  (size 25.4 20.32)
  (exclude_from_sim no)
  (in_bom yes)
  (on_board yes)
  (dnp no)
  (fields_autoplaced yes)
  (stroke (width 0.1524) (type solid))
  (fill (color 0 0 0 0.0000))
  (property "Sheetname" "Attenuators" (at 114.3 38.6584 0) (effects (font (size 1.27 1.27)) (justify left bottom)))
  (property "Sheetfile" "attenuators.kicad_sch" (at 114.3 60.2746 0) (effects (font (size 1.27 1.27)) (justify left top)))
  (pin "ATT_IN" input (at 114.3 41.91 180) (effects (font (size 1.27 1.27)) (justify left)))
  (pin "ATT_OUT" output (at 139.7 54.61 0) (effects (font (size 1.27 1.27)) (justify right)))
  (pin "4dB_EN" input (at 114.3 54.61 180) (effects (font (size 1.27 1.27)) (justify left)))
  (pin "14dB_EN" input (at 114.3 57.15 180) (effects (font (size 1.27 1.27)) (justify left)))))
